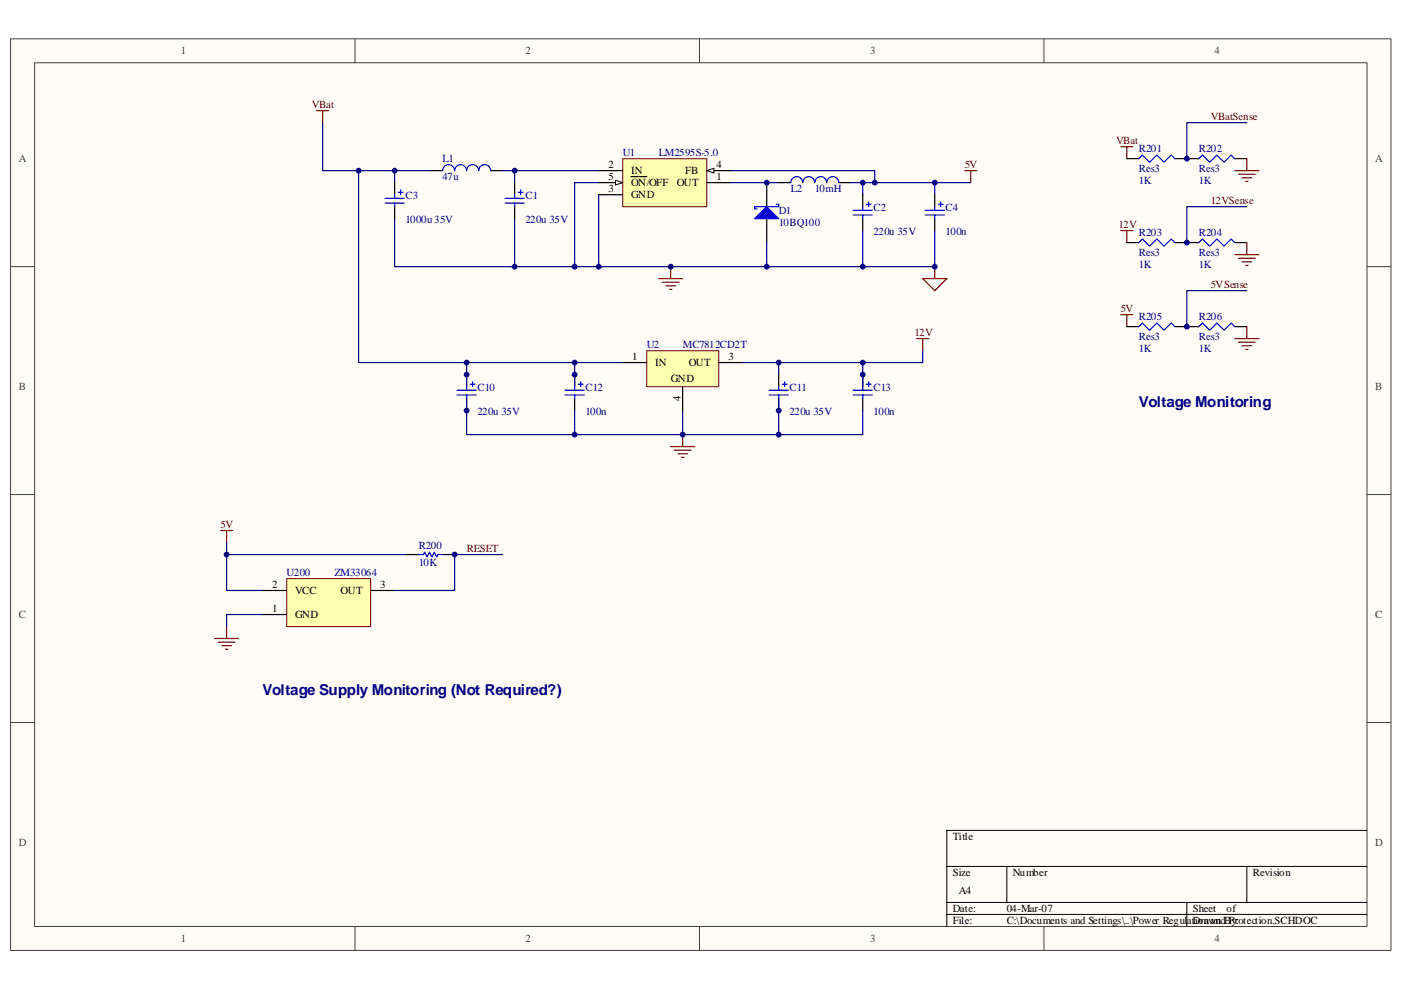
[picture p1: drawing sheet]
<svg xmlns="http://www.w3.org/2000/svg" width="297mm" height="210mm" viewBox="0 0 297 210" stroke-linecap="round" stroke-linejoin="round" font-family="sans-serif">
<path d="M2.3 8.3h292.6v193.3h-292.6z" fill="#fffcf8"/>
<path d="M2.2 8.2h292.7v193.4h-292.7z" fill="none" stroke="#404040" stroke-width=".21"/>
<path d="M7.4 13.3h282.4v183.2h-282.4z" fill="#fffcf8"/>
<g fill="none" stroke="#404040" stroke-width=".21">
<path d="M7.3 13.3h282.5v183.2h-282.5zM75.3 8.2v5.1M148.3 8.2v5.1M221.3 8.2v5.1M2.2 56.6h5.1M289.8 56.6h5.1M2.2 104.9h5.1M289.8 104.9h5.1M2.2 153.2h5.1M289.8 153.2h5.1M75.3 196.5v5.1M148.3 196.5v5.1"/>
<path d="M221.3 196.5v5.1"/>
</g>
<path d="M289.8 176.1h-89.1v20.4M200.7 183.8h89.1M200.7 191.4h89.1M200.7 194h89.1M213.5 183.8v7.6M251.6 191.4v5.1M264.3 183.8v7.6" fill="none" stroke="#000" stroke-width=".21"/>
<path d="M67.1 23.5h2.6M68.4 23.5v2.5M46.8 112.5h2.5M48 112.5v2.6M45.5 135.4h5.1M46.3 136.2h3.5M47 136.9h2.1M47.8 137.7h.5M48 132.9v2.5" fill="none" stroke="#800000" stroke-width=".25"/>
<path d="M48 115.1v10.1h7.7M48 117.6h38.2M106.6 117.6h-10.2v7.6h-12.7M55.7 130.3h-7.7v2.6" fill="none" stroke="#000080" stroke-width=".25"/>
<path d="M86.2 117.6h2.5M93.8 117.6h2.6" fill="none" stroke="#000" stroke-width=".25"/>
<path d="M88.7 117.6h1.1l.2-.5 .5 1 .6-1 .5 1 .5-1 .5 1 .2-.5h1" fill="none" stroke="#00f" stroke-width=".25"/>
<path d="M60.8 122.7h17.8v10.2h-17.8z" fill="#ffffb0"/>
<path d="M60.8 122.7h17.8v10.2h-17.8z" fill="none" stroke="#800000" stroke-width=".21"/>
<path d="M238.9 33.7h2.5M249.1 33.7h5.1M261.8 33.7h2.5M238.9 51.5h2.5M249.1 51.5h5.1M261.8 51.5h2.5M238.9 69.3h2.5M249.1 69.3h5.1M261.8 69.3h2.5M55.7 125.2h5.1M55.7 130.3h5.1M78.6 125.2h5.1" fill="none" stroke="#000" stroke-width=".25"/>
<g fill="none" stroke="#800000" stroke-width=".25">
<path d="M237.6 31.1h2.6M238.9 31.1v2.6M261.8 36.2h5.1M262.6 37h3.5M263.3 37.7h2.1M264.1 38.5h.5M264.3 33.7v2.5M237.6 48.9h2.6M238.9 48.9v2.6M261.8 54h5.1M262.6 54.8h3.5M263.3 55.5h2.1"/>
<path d="M264.1 56.3h.5M264.3 51.5v2.5M237.6 66.7h2.6M238.9 66.7v2.6M261.8 71.8h5.1M262.6 72.6h3.5M263.3 73.3h2.1M264.1 74.1h.5M264.3 69.3v2.5"/>
</g>
<path d="M241.4 33.7l.8-.8 1.5 1.5 1.6-1.5 1.5 1.5 1.5-1.5 .8 .8M254.2 33.7l.7-.8 1.6 1.5 1.5-1.5 1.5 1.5 1.5-1.5 .8 .8M241.4 51.5l.8-.8 1.5 1.5 1.6-1.5 1.5 1.5 1.5-1.5 .8 .8M254.2 51.5l.7-.8 1.6 1.5 1.5-1.5 1.5 1.5 1.5-1.5 .8 .8M241.4 69.3l.8-.8 1.5 1.5 1.6-1.5 1.5 1.5 1.5-1.5 .8 .8M254.2 69.3l.7-.8 1.6 1.5 1.5-1.5 1.5 1.5 1.5-1.5 .8 .8" fill="none" stroke="#00f" stroke-width=".25"/>
<path d="M264.3 26h-12.7v7.7M264.3 43.8h-12.7v7.7M264.3 61.6h-12.7v7.7" fill="none" stroke="#000080" stroke-width=".25"/>
<path d="M132.1 33.7h17.8v10.2h-17.8z" fill="#ffffb0"/>
<path d="M132 33.7h17.9v10.2h-17.9z" fill="none" stroke="#800000" stroke-width=".21"/>
<path d="M149.8 36.2h5.1" fill="none" stroke="#000" stroke-width=".25"/>
<path d="M149.8 36.2l1.6-.5v1z" fill="#fffcf8" stroke="#000" stroke-width=".21"/>
<path d="M126.9 38.7h5.1" fill="none" stroke="#000" stroke-width=".25"/>
<path d="M130.5 38.2l1.5 .5-1.5 .5z" fill="#fffcf8" stroke="#000" stroke-width=".21"/>
<g fill="none" stroke="#000" stroke-width=".25">
<path d="M83.7 38.7v2.6M91.3 36.2h2.5M104 36.2h2.6M109.1 38.7v2.6M126.9 36.2h5.1M133.8 37.5h1.5M135.6 37.5h1.5M149.8 38.7h5.1M162.6 38.7v5.1M165.1 38.7h2.6M177.8 38.7h2.6M83.7 43.8v2.6"/>
<path d="M109.1 43.8v2.6M126.9 41.3h5.1M162.6 46.4v5.1M182.9 41.3v2.5M182.9 46.4v2.5M198.2 41.3v2.5M198.2 46.4v2.5"/>
</g>
<g fill="none" stroke="#00f" stroke-width=".25">
<path d="M93.8 36.2a1.27 1.27 0 0 1 1.3-1.3 1.27 1.27 0 0 1 1.3 1.3 1.27 1.27 0 0 1 1.3-1.3 1.27 1.27 0 0 1 1.2 1.3 1.28 1.28 0 0 1 1.3-1.3 1.28 1.28 0 0 1 1.3 1.3 1.27 1.27 0 0 1 1.3-1.3 1.27 1.27 0 0 1 1.2 1.3M167.7 38.7a1.27 1.27 0 0 1 1.2-1.2 1.27 1.27 0 0 1 1.3 1.2 1.27 1.27 0 0 1 1.3-1.2 1.27 1.27 0 0 1 1.2 1.2 1.27 1.27 0 0 1 1.3-1.2 1.27 1.27 0 0 1 1.3 1.2 1.28 1.28 0 0 1 1.3-1.2 1.28 1.28 0 0 1 1.2 1.2M81.6 42.1h4.1M81.6 43.1h4.1M83.7 41.3v.8M83.7 43.1v.7M84.4 40.8h1M84.9 40.3v1M107.1 42.1h4M107.1 43.1h4M109.1 41.3v.8M109.1 43.1v.7"/>
<path d="M109.9 40.8h1M110.4 40.3v1M164.6 43.3h.5v.5h-5.1v.5h.5M180.9 44.6h4.1M180.9 45.6h4.1M182.9 43.8v.8M182.9 45.6v.8M183.7 43.3h1M184.2 42.8v1M196.1 44.6h4.1M196.1 45.6h4.1M198.2 43.8v.8"/>
<path d="M198.2 45.6v.8M198.9 43.3h1.1M199.4 42.8v1"/>
</g>
<path d="M162.6 43.8l2.5 2.6h-5.1z" fill="#00f" stroke="#00f" stroke-width=".25"/>
<path d="M204.6 36.2h2.5M205.8 36.2v2.5M195.6 59.1h5.1l-2.5 2.5zM198.2 56.6v2.5" fill="none" stroke="#800000" stroke-width=".25"/>
<g fill="none" stroke="#000080" stroke-width=".25">
<path d="M68.4 26v10.2h15.3M91.3 36.2h-7.6v2.5M106.6 36.2h2.5M126.9 36.2h-17.8v2.5M126.9 38.7h-5.1v17.9M154.9 36.2h30.6v2.5h12.7v2.6M154.9 38.7h10.2M180.4 38.7h5.1M182.9 38.7v2.6M198.2 38.7h7.6M83.7 46.4v10.2h25.4M109.1 46.4v10.2h53.5v-5.1"/>
<path d="M126.9 41.3v15.3M162.6 56.6h20.3M182.9 48.9v7.7h15.3v-7.7"/>
</g>
<path d="M137.2 74.4h15.2v7.6h-15.2z" fill="#ffffb0"/>
<path d="M137.1 74.4h15.3v7.6h-15.3z" fill="none" stroke="#800000" stroke-width=".21"/>
<path d="M98.9 79.5v2.5M121.8 79.5v2.5M132 76.9h5.1M152.4 76.9h5.1M165.1 79.5v2.5M182.9 79.5v2.5M98.9 84.5v2.6M121.8 84.5v2.6M144.7 82v5.1M165.1 84.5v2.6M182.9 84.5v2.6" fill="none" stroke="#000" stroke-width=".25"/>
<path d="M76 36.2v40.7h56M98.9 76.9v5.1M121.8 76.9v5.1M157.5 76.9h7.6v2.6M165.1 76.9h17.8v5.1M195.6 74.4v2.5h-12.7M98.9 84.5v7.7h84v-5.1M121.8 87.1v5.1M144.7 87.1v5.1M165.1 84.5v7.7" fill="none" stroke="#000080" stroke-width=".25"/>
<g fill="none" stroke="#00f" stroke-width=".25">
<path d="M96.9 82.8h4.1M96.9 83.8h4.1M98.9 82v.8M98.9 83.8v.7M99.7 81.5h1M100.2 81v1M119.8 82.8h4.1M119.8 83.8h4.1M121.8 82v.8M121.8 83.8v.7M122.6 81.5h1M123.1 81v1"/>
<path d="M163.1 82.8h4M163.1 83.8h4M165.1 82v.8M165.1 83.8v.7M165.9 81.5h1M166.4 81v1M180.9 82.8h4.1M180.9 83.8h4.1M182.9 82v.8M182.9 83.8v.7M183.7 81.5h1M184.2 81v1"/>
</g>
<path d="M139.7 59.1h5M140.4 59.9h3.6M142.2 56.6v2.5M141.2 60.6h2M141.9 61.4h.5M194.4 71.8h2.5M195.6 71.8v2.6M142.2 94.7h5.1M143 95.5h3.5M143.7 96.2h2.1M144.5 97h.5M144.7 92.2v2.5" fill="none" stroke="#800000" stroke-width=".25"/>
<g fill="#000080" stroke="#000080" stroke-width=".21">
<circle cx="48" cy="117.6" r=".51"/>
<circle cx="76" cy="36.2" r=".51"/>
<circle cx="83.7" cy="36.2" r=".51"/>
<circle cx="96.4" cy="117.6" r=".51"/>
<circle cx="98.9" cy="87.1" r=".51"/>
<circle cx="98.9" cy="79.5" r=".51"/>
<circle cx="98.9" cy="76.9" r=".51"/>
<circle cx="109.1" cy="56.6" r=".51"/>
<circle cx="109.1" cy="36.2" r=".51"/>
<circle cx="121.8" cy="92.2" r=".51"/>
<circle cx="121.8" cy="79.5" r=".51"/>
<circle cx="121.8" cy="76.9" r=".51"/>
<circle cx="121.8" cy="56.6" r=".51"/>
<circle cx="126.9" cy="56.6" r=".51"/>
<circle cx="142.2" cy="56.6" r=".51"/>
<circle cx="144.7" cy="92.2" r=".51"/>
<circle cx="162.6" cy="56.6" r=".51"/>
<circle cx="162.6" cy="38.7" r=".51"/>
<circle cx="165.1" cy="92.2" r=".51"/>
<circle cx="165.1" cy="87.1" r=".51"/>
<circle cx="165.1" cy="76.9" r=".51"/>
<circle cx="182.9" cy="79.5" r=".51"/>
<circle cx="182.9" cy="76.9" r=".51"/>
<circle cx="182.9" cy="56.6" r=".51"/>
<circle cx="182.9" cy="38.7" r=".51"/>
<circle cx="185.5" cy="38.7" r=".51"/>
<circle cx="198.2" cy="56.6" r=".51"/>
<circle cx="198.2" cy="38.7" r=".51"/>
<circle cx="251.6" cy="69.3" r=".51"/>
<circle cx="251.6" cy="51.5" r=".51"/>
<circle cx="251.6" cy="33.7" r=".51"/>
</g>
<g font-size="3.2" fill="#000080">
<text x="241.5" y="86.4">Voltage Monitoring</text>
<text x="55.7" y="147.4">Voltage Supply Monitoring (Not Required?)</text>
</g>
<g font-size="2.3" fill="#404040">
<text x="38.4" y="11.5">1</text>
<text x="111.4" y="11.5">2</text>
<text x="184.5" y="11.5">3</text>
<text x="257.5" y="11.5">4</text>
<text x="4" y="34.4">A</text>
<text x="291.6" y="34.4">A</text>
<text x="4" y="82.7">B</text>
<text x="291.6" y="82.7">B</text>
<text x="4" y="131">C</text>
<text x="291.6" y="131">C</text>
<text x="4" y="179.4">D</text>
<text x="291.6" y="179.4">D</text>
<text x="38.4" y="199.7">1</text>
<text x="111.4" y="199.7">2</text>
<text x="184.5" y="199.7">3</text>
<text x="257.5" y="199.7">4</text>
</g>
<g font-size="2.3" fill="#800000">
<text x="66.1" y="22.9">VBat</text>
<text x="256.7" y="25.5">VBatSense</text>
<text x="204.6" y="35.6">5V</text>
<text x="236.6" y="30.5">VBat</text>
<text x="256.7" y="43.3">12VSense</text>
<text x="237.1" y="48.3">12V</text>
<text x="256.7" y="61.1">5VSense</text>
<text x="193.9" y="71.2">12V</text>
<text x="237.6" y="66.2">5V</text>
<text x="46.8" y="112">5V</text>
<text x="99" y="117.1">RESET</text>
</g>
<g font-size="2.3" fill="#000080">
<text x="93.8" y="34.4">L1</text>
<text x="132" y="33.1">U1</text>
<text x="139.7" y="33.1">LM2595S-5.0</text>
<text x="241.5" y="32.3">R201</text>
<text x="254.2" y="32.3">R202</text>
<text x="93.8" y="38.2">47u</text>
<text x="167.7" y="40.7">L2</text>
<text x="172.8" y="40.7">10mH</text>
<text x="241.5" y="38.9">1K</text>
<text x="241.5" y="36.4">Res3</text>
<text x="254.2" y="38.9">1K</text>
<text x="254.2" y="36.4">Res3</text>
<text x="86" y="47.3">1000u 35V</text>
<text x="86" y="42.2">C3</text>
<text x="111.4" y="47.3">220u 35V</text>
<text x="111.4" y="42.2">C1</text>
<text x="165.1" y="45.3">D1</text>
<text x="165.1" y="47.8">10BQ100</text>
<text x="185.2" y="44.8">C2</text>
<text x="200.5" y="44.8">C4</text>
<text x="185.2" y="49.9">220u 35V</text>
<text x="200.5" y="49.9">100n</text>
<text x="241.5" y="50.1">R203</text>
<text x="254.2" y="50.1">R204</text>
<text x="241.5" y="56.7">1K</text>
<text x="241.5" y="54.2">Res3</text>
<text x="254.2" y="56.7">1K</text>
<text x="254.2" y="54.2">Res3</text>
<text x="241.5" y="67.9">R205</text>
<text x="254.2" y="67.9">R206</text>
<text x="137.1" y="73.8">U2</text>
<text x="144.8" y="73.8">MC7812CD2T</text>
<text x="241.5" y="74.6">1K</text>
<text x="241.5" y="72">Res3</text>
<text x="254.2" y="74.6">1K</text>
<text x="254.2" y="72">Res3</text>
<text x="101.2" y="83">C10</text>
<text x="124.1" y="83">C12</text>
<text x="167.4" y="83">C11</text>
<text x="185.2" y="83">C13</text>
<text x="101.2" y="88.1">220u 35V</text>
<text x="124.1" y="88.1">100n</text>
<text x="167.4" y="88.1">220u 35V</text>
<text x="185.2" y="88.1">100n</text>
<text x="88.8" y="116.5">R200</text>
<text x="60.8" y="122.1">U200</text>
<text x="70.9" y="122.1">ZM33064</text>
<text x="88.8" y="120.1">10K</text>
</g>
<g font-size="2.3">
<text x="129" y="35.6">2</text>
<text x="151.9" y="35.6">4</text>
<text x="129" y="38.2">5</text>
<text x="129" y="40.7">3</text>
<text x="133.8" y="39.5">ON/OFF</text>
<text x="133.8" y="42">GND</text>
<text x="133.8" y="36.9">IN</text>
<text x="143.5" y="39.5">OUT</text>
<text x="145.3" y="36.9">FB</text>
<text x="151.9" y="38.2">1</text>
<text x="134.1" y="76.3">1</text>
<text x="138.9" y="77.6">IN</text>
<text x="146" y="77.6">OUT</text>
<text x="154.4" y="76.3">3</text>
<text x="142.2" y="80.9">GND</text>
<text x="144.3" y="85.1" transform="rotate(-90 144.3 85.1)">4</text>
<text x="57.7" y="124.7">2</text>
<text x="62.6" y="126">VCC</text>
<text x="72.2" y="126">OUT</text>
<text x="80.6" y="124.7">3</text>
<text x="57.7" y="129.8">1</text>
<text x="62.6" y="131">GND</text>
<text x="202" y="178.1">Title</text>
<text x="202" y="185.8">Size</text>
<text x="214.7" y="185.8">Number</text>
<text x="265.6" y="185.8">Revision</text>
<text x="203.3" y="189.6">A4</text>
<text x="202" y="193.4">Date:</text>
<text x="202" y="195.9">File:</text>
<text x="213.5" y="195.9">C:\Documents and Settings\..\Power Regulation and Protection.SCHDOC</text>
<text x="213.5" y="193.4">04-Mar-07</text>
<text x="252.9" y="193.4">Sheet</text>
<text x="252.9" y="195.9">Drawn By:</text>
<text x="260" y="193.4">of</text>
</g>
</svg>
